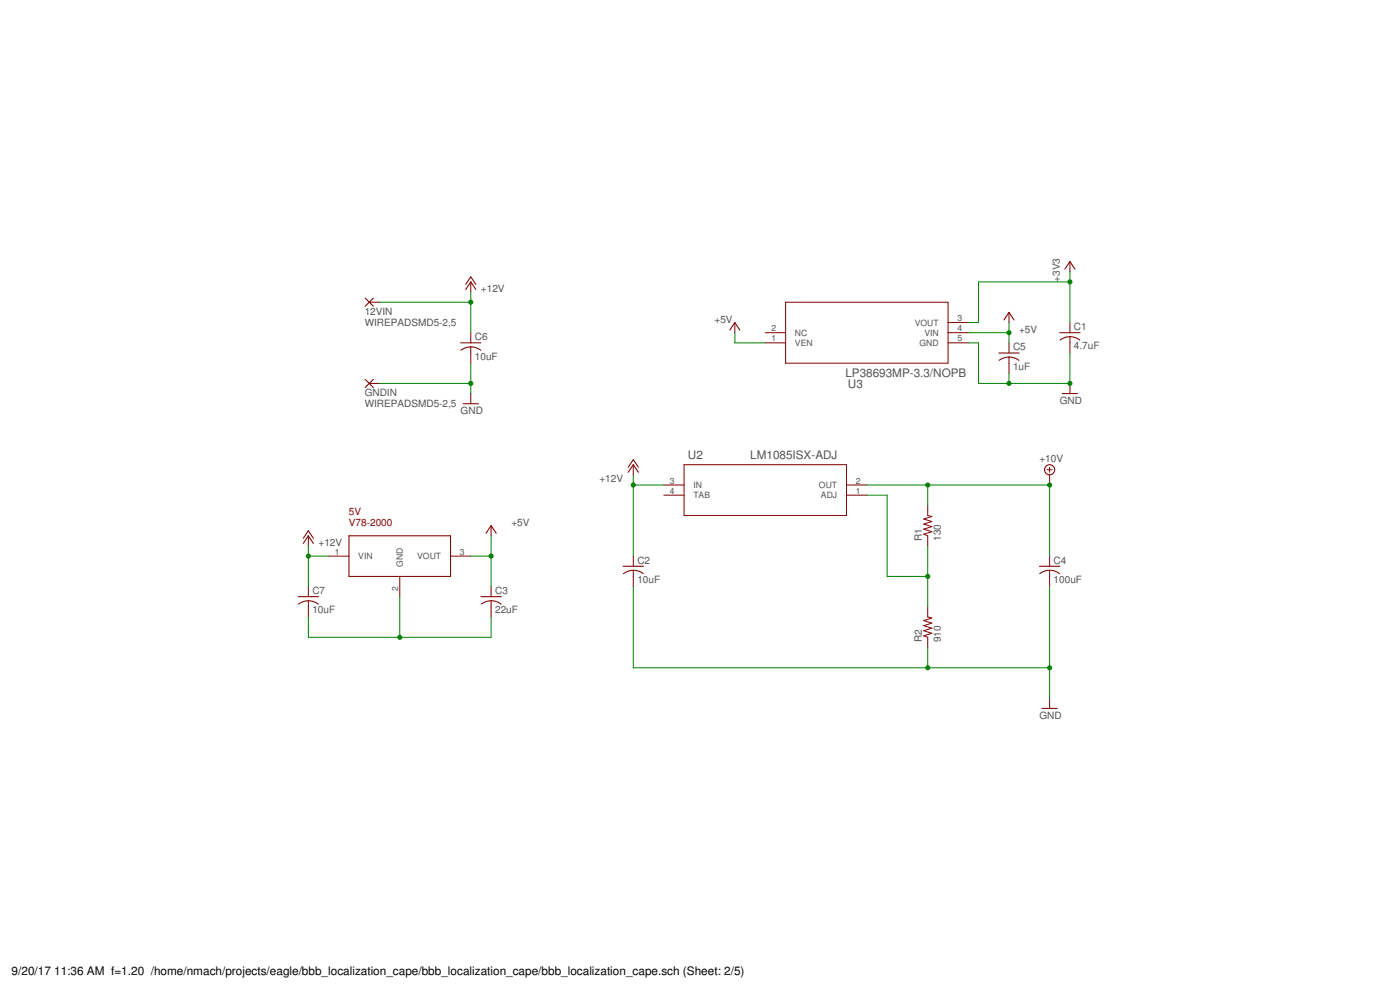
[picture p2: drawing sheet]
<svg xmlns="http://www.w3.org/2000/svg" width="420mm" height="297mm" viewBox="0 0 420 297" stroke-linecap="round" stroke-linejoin="round" font-family="sans-serif">
<g fill="none" stroke="#800000" stroke-width=".3">
<path d="M321.1 78.5v3M110.8 90.7h3.1M141.3 84.6v3M141.3 99.8v3.1M220.5 96.8v3M229.7 99.8h6.1M235.8 90.7h48.7v18.3h-48.7zM284.5 99.8h6.1M284.5 96.8h6.1M302.8 93.7v3.1M321.1 96.8v3M110.8 115h3.1"/>
<path d="M141.3 104.1v4.9M141.3 118.1v3M229.7 102.9h6.1M284.5 102.9h6.1M302.8 102.9v3M302.8 107.1v4.9M321.1 101v4.9M321.1 115v3.1M190.1 139.4v3.1M205.3 139.4h48.7v15.3h-48.7zM147.4 157.7v3.1M199.2 148.6h6.1"/>
<path d="M199.2 145.5h6.1M254 148.6h6.1M254 145.5h6.1M278.4 151.6v3.1l1.3 .3-2.5 .7 2.5 .8-2.5 .7 2.5 .8-2.5 .8 2.5 .7-2.5 .8 1.2 .5v3M314.2 140.9h1.6M315 140.2v1.5M315 142.5v3M92.5 160.8v3M92.5 176v3M98.6 166.9h6.1M120 173v6M135.2 166.9h6.1"/>
<path d="M147.4 176v3M190.1 166.9v3M190.1 171.1v4.9M315 166.9v3M315 171.1v4.9M92.5 180.3v4.8M147.4 180.3v4.8M278.4 182.1v3l1.3 .3-2.5 .8 2.5 .8-2.5 .7 2.5 .8-2.5 .8 2.5 .7-2.5 .8 1.2 .4v3.1M315 209.5v3.1"/>
</g>
<g fill="none" stroke="#800000" stroke-width=".32">
<path d="M109.6 89.5l2.4 2.4M112 89.5l-2.4 2.4M139.8 86.9l1.5-2.3 1.5 2.3M139.8 85.3l1.5-2.2 1.5 2.2M219 99.1l1.5-2.3 1.6 2.3M301.3 96l1.5-2.3 1.5 2.3M318.1 99.8h6M319.6 80.8l1.5-2.3 1.5 2.3M109.6 113.8l2.4 2.5M112 113.8l-2.4 2.5M138.2 102.9h6.1M138.3 105.1a4.8 4.8 0 0 1 6 0"/>
<path d="M299.8 105.9h6.1M299.8 108.1a4.8 4.8 0 0 1 6 0M318.8 118.1h4.6M321.1 101l1.6 .3 1.4 .7M321.1 101l-1.3 .2-1.7 .8M139 121.1h4.6M145.9 160l1.5-2.3 1.5 2.3M188.5 141.7l1.6-2.3 1.5 2.3M188.5 140.2l1.6-2.3 1.5 2.3M89.5 179h6.1M91 163l1.5-2.2 1.6 2.2M91 161.5l1.5-2.3 1.6 2.3"/>
<path d="M104.7 160.8h30.5v12.2h-30.5zM144.3 179h6.1M187 169.9h6.1M190.1 171.1l1.5 .3 1.4 .7M190.1 171.1l-1.3 .2-1.7 .8M312 169.9h6.1M315 171.1l1.6 .3 1.4 .7M315 171.1l-1.3 .2-1.7 .8M89.6 181.3a4.8 4.8 0 0 1 5.9 0M144.4 181.3a4.8 4.8 0 0 1 6 0M312.7 212.6h4.6"/>
<circle cx="315" cy="140.9" r="1.52"/>
</g>
<g fill="none" stroke="#008000" stroke-width=".3">
<path d="M113.9 90.7h27.4M141.3 87.6v12.2M220.5 99.8v3.1h9.2M290.6 99.8h12.2M302.8 96.8v6.1M321.1 84.6h-27.4v12.2h-3.1M321.1 81.5v15.3M113.9 115h27.4M141.3 109v9.1M290.6 102.9h3.1v12.1h27.4v-9.1M302.8 112v3M190.1 142.5v24.4"/>
<path d="M190.1 145.5h9.1M260.1 148.6h6.1v24.4h12.2M260.1 145.5h54.9v21.4M278.4 145.5v6.1M92.5 166.9h6.1M92.5 163.8v12.2M120 179v12.2M141.3 166.9h6.1M147.4 160.8v15.2M190.1 176v24.4h124.9M278.4 163.8v18.3M315 176v33.5"/>
<path d="M92.5 185.1v6.1h54.9v-6.1M278.4 194.3v6.1"/>
</g>
<g fill="#008000" stroke="#008000" stroke-width=".3">
<circle cx="278.4" cy="173" r=".61"/>
<circle cx="315" cy="200.4" r=".61"/>
<circle cx="278.4" cy="200.4" r=".61"/>
<circle cx="141.3" cy="115" r=".61"/>
<circle cx="321.1" cy="115" r=".61"/>
<circle cx="302.8" cy="115" r=".61"/>
<circle cx="141.3" cy="90.7" r=".61"/>
<circle cx="190.1" cy="145.5" r=".61"/>
<circle cx="92.5" cy="166.9" r=".61"/>
<circle cx="278.4" cy="145.5" r=".61"/>
<circle cx="315" cy="145.5" r=".61"/>
<circle cx="147.4" cy="166.9" r=".61"/>
<circle cx="302.8" cy="99.8" r=".61"/>
<circle cx="120" cy="191.2" r=".61"/>
<circle cx="321.1" cy="84.6" r=".61"/>
</g>
<g font-size="3.5" fill="#505050">
<text x="253.7" y="113.3">LP38693MP-3.3/NOPB</text>
<text x="254.5" y="116.3">U3</text>
<text x="206.5" y="137.6">U2</text>
<text x="225.2" y="137.6">LM1085ISX-ADJ</text>
</g>
<g font-size="3.5">
<text x="3.5" y="292.5">9/20/17</text>
<text x="16.3" y="292.5">11:36 AM f=1.20 /home/nmach/projects/eagle/bbb_localization_cape/bbb_localization_cape/bbb_localization_cape.sch (Sheet: 2/5)</text>
</g>
<g font-size="3" fill="#505050">
<text x="144.3" y="87.6">+12V</text>
<text x="318" y="84.6" transform="rotate(-90 318 84.6)">+3V3</text>
<text x="109.5" y="94.5">12VIN</text>
<text x="109.5" y="97.7">WIREPADSMD5-2,5</text>
<text x="214.4" y="96.8">+5V</text>
<text x="305.9" y="99.8">+5V</text>
<text x="322.3" y="99.1">C1</text>
<text x="142.5" y="107.9">10uF</text>
<text x="142.5" y="102.1">C6</text>
<text x="304" y="105.1">C5</text>
<text x="322.3" y="104.8">4.7uF</text>
<text x="304" y="110.9">1uF</text>
<text x="109.5" y="118.9">GNDIN</text>
<text x="109.5" y="122.1">WIREPADSMD5-2,5</text>
<text x="138.2" y="124.2">GND</text>
<text x="318" y="121.1">GND</text>
<text x="312" y="138.7">+10V</text>
<text x="179.9" y="144.6">+12V</text>
<text x="153.5" y="157.7">+5V</text>
<text x="95.6" y="163.8">+12V</text>
<text x="276.6" y="162.3" transform="rotate(-90 276.6 162.3)">R1</text>
<text x="282.4" y="162.3" transform="rotate(-90 282.4 162.3)">130</text>
<text x="191.3" y="169.1">C2</text>
<text x="316.2" y="169.1">C4</text>
<text x="93.8" y="178.3">C7</text>
<text x="148.6" y="178.3">C3</text>
<text x="191.3" y="174.9">10uF</text>
<text x="316.2" y="174.9">100uF</text>
<text x="93.8" y="184.1">10uF</text>
<text x="148.6" y="184.1">22uF</text>
<text x="276.6" y="192.7" transform="rotate(-90 276.6 192.7)">R2</text>
<text x="282.4" y="192.7" transform="rotate(-90 282.4 192.7)">910</text>
<text x="312" y="215.6">GND</text>
</g>
<g font-size="3" fill="#800000">
<text x="104.7" y="154.7">5V</text>
<text x="104.7" y="157.7">V78-2000</text>
</g>
<g font-size="2.6" fill="#505050">
<text x="231.5" y="99.4">2</text>
<text x="238.6" y="100.7">NC</text>
<text x="274.5" y="97.7">VOUT</text>
<text x="277.4" y="100.7">VIN</text>
<text x="287.3" y="96.3">3</text>
<text x="287.3" y="99.4">4</text>
<text x="231.5" y="102.4">1</text>
<text x="238.6" y="103.8">VEN</text>
<text x="276" y="103.8">GND</text>
<text x="287.3" y="102.4">5</text>
<text x="201" y="145.1">3</text>
<text x="201" y="148.1">4</text>
<text x="208.1" y="146.4">IN</text>
<text x="208.1" y="149.5">TAB</text>
<text x="245.8" y="146.4">OUT</text>
<text x="246.4" y="149.5">ADJ</text>
<text x="256.9" y="148.1">1</text>
<text x="256.9" y="145.1">2</text>
<text x="100.5" y="166.4">1</text>
<text x="107.5" y="167.8">VIN</text>
<text x="125.2" y="167.8">VOUT</text>
<text x="138" y="166.4">3</text>
<text x="120.9" y="170.1" transform="rotate(-90 120.9 170.1)">GND</text>
<text x="119.5" y="177.2" transform="rotate(-90 119.5 177.2)">2</text>
</g>
</svg>
